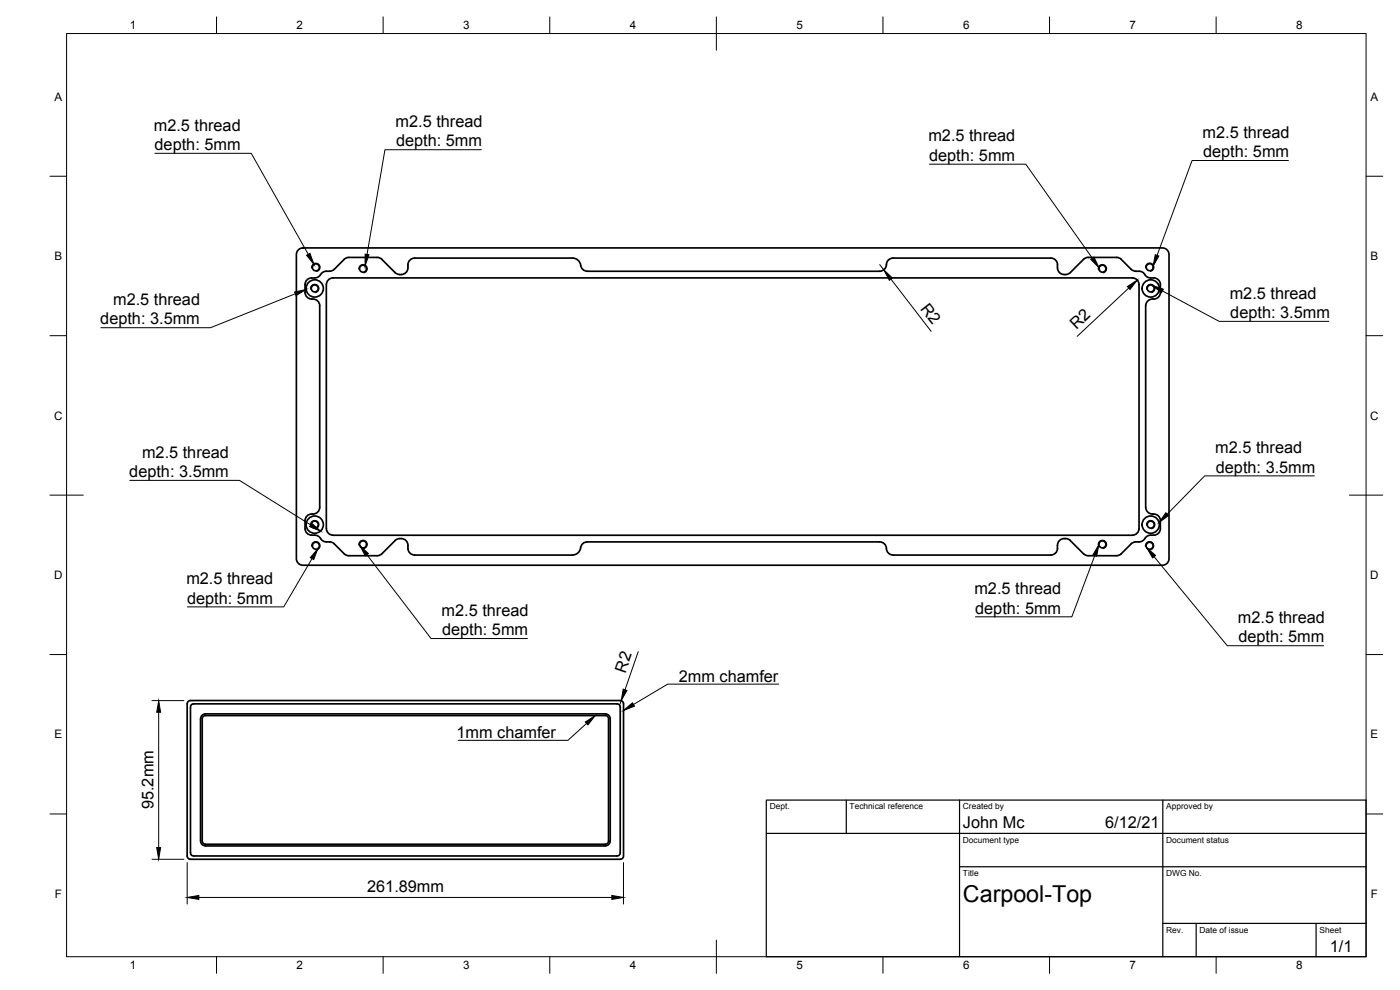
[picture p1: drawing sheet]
<svg xmlns="http://www.w3.org/2000/svg" width="420mm" height="297mm" viewBox="0 0 420 297" stroke-linecap="round" stroke-linejoin="round" font-family="sans-serif">
<!-- layer: Visible -->
<g fill="none" stroke="#000" stroke-width=".51">
<path d="M89.4 75.1l.5-.4 .9-.3 258.8 .1 1 .9 .2 .9-.1 92.1-.8 .9-1 .3-258.7-.2-1-.8-.3-.9v-91.4zM104.7 77.2h8.5M104.7 77.2l-1.1 .4-3.6 3.4-1.1 .4a2.92 2.92 0 0 0-3.2 1.6l-1.2 .4M113.2 77.2l.8 .2 .6 .4 4 4a2.34 2.34 0 0 0 2.8 .3 2.34 2.34 0 0 0 1-2.7 2 2 0 0 1 2-2h47.4a2.62 2.62 0 0 1 2.6 2.7 2 2 0 0 0 1.9 1.3h87.7a2.21 2.21 0 0 0 2.1-2.5 2 2 0 0 1 1.9-1.5h47.4a2.19 2.19 0 0 1 2 3 2.12 2.12 0 0 0 2.4 2M326.6 77.2h8.5M326.6 77.2l-1.1 .4-4.3 4.2-.6 .4-.8 .2M335.1 77.2l1.1 .4 3.3 3.2M93.5 83.4h1M93.5 83.4a2 2 0 0 0-2 2v2.3a2.34 2.34 0 0 0 3 2.1 2 2 0 0 1 1.4 1.9v60.5a2.34 2.34 0 0 1-2.9 2.1 2 2 0 0 0-1.5 1.9v2.4a2.21 2.21 0 0 0 3 2l1.2 .4a3.2 3.2 0 0 0 3.6 1.6l.7 .3 3.3 3.3 1 .5h8.9M97.9 85.4v73.2M339.5 80.8l1 .5a3.2 3.2 0 0 1 3.6 1.7l1.2 .4a2.26 2.26 0 0 1 3 2M339.8 83.4h-239.8a2 2 0 0 0-2 2"/>
<path d="M339.8 83.4a2 2 0 0 1 2 2v73.2a2 2 0 0 1-2 2M345.9 89.7a2 2 0 0 0-2 2l-.1 60.5a2.04 2.04 0 0 0 2.1 2M348.2 85.4v2.3M348.3 87.7a2.05 2.05 0 0 1-2.5 2M98 158.6a2 2 0 0 0 2 2M345.8 154.2a2.03 2.03 0 0 1 2.5 2M348.2 156.2v2.4M348.3 158.6a2.21 2.21 0 0 1-3 2M99.9 160.6h239.9M122.4 163.6a2.24 2.24 0 0 0 2 2.9M122.4 163.6a2.27 2.27 0 0 0-1.5-1.9 2.27 2.27 0 0 0-2.3 .5l-4 4-1.4 .5M124.4 166.5h47.4"/>
<path d="M174.2 164.4a2.44 2.44 0 0 1-2.4 2.1M174.3 164.4a2 2 0 0 1 1.9-1.8h87.8a2.17 2.17 0 0 1 2.1 2.5 2 2 0 0 0 1.9 1.4M268 166.5h47.4M317.4 163.6a2.22 2.22 0 0 1-2 2.9M319.8 161.6h-.4a2 2 0 0 0-2 2M319.8 161.6l1.1 .3 4.3 4.3 .6 .4 .8 .1h8.9l1-.5 3-3M345.3 160.6l-1.2 .4a3.2 3.2 0 0 1-3.6 1.6l-1 .6M56.4 210.5l.7-.3h129.3l.5 .4 .2 .5v46.1l-.9 .6h-129.3l-.5-.3-.2-.6v-45.8zM57.4 211.5l.7-.3 127.4 .1 .5 .3 .1 .5v44.1l-.4 .5-.5 .1h-127.4l-.5-.4-.1-.5v-43.8zM60.8 214.5l.9-.3h119.9a1.49 1.49 0 0 1 1.5 1.5v36.6a1.52 1.52 0 0 1-1.5 1.5h-119.9a1.52 1.52 0 0 1-1.5-1.5v-36.6zM61.7 214.7h119.9M181.6 214.7a1.01 1.01 0 0 1 1 1v36.6a.97 .97 0 0 1-1 1h-119.9a1.01 1.01 0 0 1-1-1v-36.6a1.01 1.01 0 0 1 1-1"/>
<circle cx="94.5" cy="86.5" r="1.05"/>
<circle cx="94.5" cy="86.5" r="2.59"/>
<circle cx="94.8" cy="80.2" r="1.05"/>
<circle cx="109" cy="80.6" r="1.05"/>
<circle cx="330.8" cy="80.6" r="1.05"/>
<circle cx="345" cy="80.2" r="1.05"/>
<circle cx="345.3" cy="86.5" r="1.05"/>
<circle cx="345.3" cy="86.5" r="2.59"/>
<circle cx="94.5" cy="157.4" r="1.05"/>
<circle cx="94.5" cy="157.4" r="2.59"/>
<circle cx="345.3" cy="157.4" r="1.05"/>
<circle cx="345.3" cy="157.4" r="2.59"/>
<circle cx="94.8" cy="163.7" r="1.05"/>
<circle cx="109" cy="163.3" r="1.05"/>
<circle cx="330.8" cy="163.3" r="1.05"/>
<circle cx="345" cy="163.7" r="1.05"/>
</g>
<!-- layer: Visible Narrow -->
<path d="M93.2 86.8a1.28 1.28 0 0 1 1-1.5 1.28 1.28 0 0 1 1.5 1 1.28 1.28 0 0 1-1 1.5M93.5 80.4a1.28 1.28 0 0 1 1.1-1.4 1.28 1.28 0 0 1 1.5 1 1.28 1.28 0 0 1-1.1 1.5M107.7 80.8a1.28 1.28 0 0 1 1-1.4 1.28 1.28 0 0 1 1.5 1 1.28 1.28 0 0 1-1 1.5M329.6 80.8a1.28 1.28 0 0 1 1-1.4 1.28 1.28 0 0 1 1.5 1 1.28 1.28 0 0 1-1 1.5M343.8 80.4a1.28 1.28 0 0 1 1-1.5 1.28 1.28 0 0 1 1.5 1.1 1.28 1.28 0 0 1-1 1.4M344.1 86.8a1.28 1.28 0 0 1 1-1.5 1.28 1.28 0 0 1 1.5 1 1.28 1.28 0 0 1-1 1.5M93.2 157.6a1.28 1.28 0 0 1 1-1.4 1.28 1.28 0 0 1 1.5 1 1.28 1.28 0 0 1-1 1.5M344.1 157.6a1.28 1.28 0 0 1 1-1.4 1.28 1.28 0 0 1 1.5 1 1.28 1.28 0 0 1-1 1.5M93.5 164a1.28 1.28 0 0 1 1.1-1.5 1.28 1.28 0 0 1 1.5 1 1.28 1.28 0 0 1-1.1 1.5M107.7 163.6a1.28 1.28 0 0 1 1-1.5 1.28 1.28 0 0 1 1.5 1 1.28 1.28 0 0 1-1 1.5M329.6 163.6a1.28 1.28 0 0 1 1-1.5 1.28 1.28 0 0 1 1.5 1 1.28 1.28 0 0 1-1 1.5M343.7 164a1.28 1.28 0 0 1 1.1-1.5 1.28 1.28 0 0 1 1.5 1 1.28 1.28 0 0 1-1.1 1.5" fill="none" stroke="#000" stroke-width=".3"/>
<!-- layer: Border -->
<g fill="none" stroke="#000" stroke-width=".3">
<path d="M20 10.1h390v276.9h-390zM65 5.1v5M115 5.1v5M165 5.1v5M215 5.1v10M265 5.1v5M315 5.1v5M365 5.1v5M15 52.9h5M410 52.9h5M15 100.7h5M410 100.7h5"/>
<path d="M15 148.6h10M405 148.6h10M15 196.4h5M410 196.4h5M15 244.2h5M410 244.2h5M65 287v5M115 287v5M165 287v5M215 282.1v9.9M265 287v5M315 287v5"/>
<path d="M365 287v5"/>
</g>
<!-- layer: TitleBlock -->
<path d="M230 240.1h180v46.9h-180zM230 250h180M254 240.1v9.9M288 240.1v46.9M349 240.1v46.9M288 260.1h122M349 277.1h61M359 277.1v9.9M395 277.1v9.9" fill="none" stroke="#000" stroke-width=".36"/>
<!-- layer: Annotations -->
<g fill="#000" stroke="#000" stroke-width=".3">
<path d="M92 76.6l1-.6 1.2 3.4zM109.6 76.2l1.1 .2-1.1 3.4zM327.3 77.8l1-.7 1.5 3.2zM346.7 76.4l1.1 .4-1.8 3.1zM88.4 87.6l3.5-.7-3.1 1.8zM345.8 85.6l3.3 1.2-.5 1zM93.5 157l2.7 2.3-3.3-1.3zM349.9 153.8l.8 .9-2.8 2.1zM95.4 164.6l-1.3 3.3-1-.6zM108 163.6l2.6 2.5-1 .7zM329.8 163.4l-.7 3.5-1.1-.4zM344.1 164.3l2.7 2.4-.9 .7z"/>
<path d="M175.7 216.6l2.9-1.9-2.2 2.8zM187.1 213.2l2.7-2.3 .6 1z"/>
</g>
<g fill="none" stroke="#000" stroke-width=".3">
<path d="M46.5 46h28.9l17.1 30.3M144.5 44.9h-29l-5.3 31.5M278.9 49.3h28.9l20 28.2M386.7 48.2h-28.9l-10.5 28.4M88.6 88.1l-25.4 10.2h-32.9M348.9 87.3l17 9.1h32.9M38.9 144.1h33l21.3 13.4M394.5 142.8h-33l-11.2 11.5M93.6 167.6l-8.4 14.5h-29M110.1 166.4l19.3 25.2h28.9M328.6 166.7l-6.9 18.4h-28.9M346.4 167l21.9 26.7h29"/>
<path d="M176 217.1l-5.6 5h-32.9M233.7 205.3h-33.3l-10.3 6.1"/>
</g>
<!-- layer: Dimensions -->
<path d="M264 79.4l1.2 1.6M267.4 83.7l12 15.7M338.8 86.4l-15.5 14.5M191.5 195.5l-3.9 11.5M45.6 210.2h9.6M47.6 213.7v40.6M186.4 210.3l-.3 .9M45.6 257.8h9.6M56.2 258.8v12.5M187.1 258.8v12.5M59.7 269.3h123.9" fill="none" stroke="#000" stroke-width=".3"/>
<path d="M265.2 81l2.6 2.4-.9 .7zM338.3 86l3-2-2.2 2.9zM47.6 210.2l.6 3.5h-1.2zM187 206.8l1.2 .3-1.8 3.2zM47 254.3h1.2l-.6 3.5zM56.2 269.3l3.5-.6v1.2zM183.6 268.7l3.5 .6-3.5 .6z" fill="#000" stroke="#000" stroke-width=".3"/>
<text font-size="7" x="289" y="270.6">Carpool-Top</text>
<g font-size="4.9">
<text x="46.2" y="39.2">m2.5 thread</text>
<text x="118.7" y="38.1">m2.5 thread</text>
<text x="360.9" y="41.4">m2.5 thread</text>
<text x="46.4" y="45">depth: 5mm</text>
<text x="118.9" y="43.9">depth: 5mm</text>
<text x="278.6" y="42.4">m2.5 thread</text>
<text x="361.1" y="47.2">depth: 5mm</text>
<text x="278.8" y="48.3">depth: 5mm</text>
<text x="369.1" y="89.6">m2.5 thread</text>
<text x="34" y="91.5">m2.5 thread</text>
<text x="276.1" y="92.6" transform="rotate(52 276.1 92.6)">R2</text>
<text x="369.2" y="95.4">depth: 3.5mm</text>
<text x="30.1" y="97.4">depth: 3.5mm</text>
<text x="323" y="99.1" transform="rotate(-43 323 99.1)">R2</text>
<text x="42.6" y="137.3">m2.5 thread</text>
<text x="364.7" y="136">m2.5 thread</text>
<text x="38.8" y="143.2">depth: 3.5mm</text>
<text x="364.9" y="141.8">depth: 3.5mm</text>
<text x="55.9" y="175.3">m2.5 thread</text>
<text x="292.4" y="178.3">m2.5 thread</text>
<text x="56.2" y="181.1">depth: 5mm</text>
<text x="132.5" y="184.8">m2.5 thread</text>
<text x="292.7" y="184.1">depth: 5mm</text>
<text x="132.7" y="190.6">depth: 5mm</text>
<text x="371.5" y="187">m2.5 thread</text>
<text x="371.7" y="192.8">depth: 5mm</text>
<text x="187.7" y="202.1" transform="rotate(-71 187.7 202.1)">R2</text>
<text x="203.7" y="204.6">2mm chamfer</text>
<text x="137" y="221.4">1mm chamfer</text>
<text x="46.1" y="242.8" transform="rotate(-90 46.1 242.8)">95.2mm</text>
<text x="289" y="248.5">John Mc</text>
<text x="331.7" y="248.5">6/12/21</text>
<text x="110.2" y="267.7">261.89mm</text>
<text x="399.1" y="285.7">1/1</text>
</g>
<g font-size="3.5">
<text x="39" y="8.8">1</text>
<text x="89" y="8.8">2</text>
<text x="139" y="8.8">3</text>
<text x="189" y="8.8">4</text>
<text x="239" y="8.8">5</text>
<text x="289" y="8.8">6</text>
<text x="339" y="8.8">7</text>
<text x="389" y="8.8">8</text>
<text x="16.3" y="30.2">A</text>
<text x="411.3" y="30.2">A</text>
<text x="16.3" y="78">B</text>
<text x="411.3" y="78">B</text>
<text x="16.2" y="125.9">C</text>
<text x="411.2" y="125.9">C</text>
<text x="16.2" y="173.7">D</text>
<text x="411.2" y="173.7">D</text>
<text x="16.3" y="221.6">E</text>
<text x="411.3" y="221.6">E</text>
<text x="16.4" y="269.4">F</text>
<text x="411.4" y="269.4">F</text>
<text x="39" y="290.8">1</text>
<text x="89" y="290.8">2</text>
<text x="139" y="290.8">3</text>
<text x="189" y="290.8">4</text>
<text x="239" y="290.8">5</text>
<text x="289" y="290.8">6</text>
<text x="339" y="290.8">7</text>
<text x="389" y="290.8">8</text>
</g>
<g font-size="2.5">
<text x="231" y="242.9">Dept.</text>
<text x="255" y="242.9">Technical reference</text>
<text x="289" y="242.9">Created by</text>
<text x="350" y="242.9">Approved by</text>
<text x="289" y="252.8">Document type</text>
<text x="350" y="252.8">Document status</text>
<text x="289" y="262.9">Title</text>
<text x="350" y="262.9">DWG No.</text>
<text x="350" y="279.9">Rev.</text>
<text x="360" y="279.9">Date of issue</text>
<text x="396" y="279.9">Sheet</text>
</g>
</svg>
